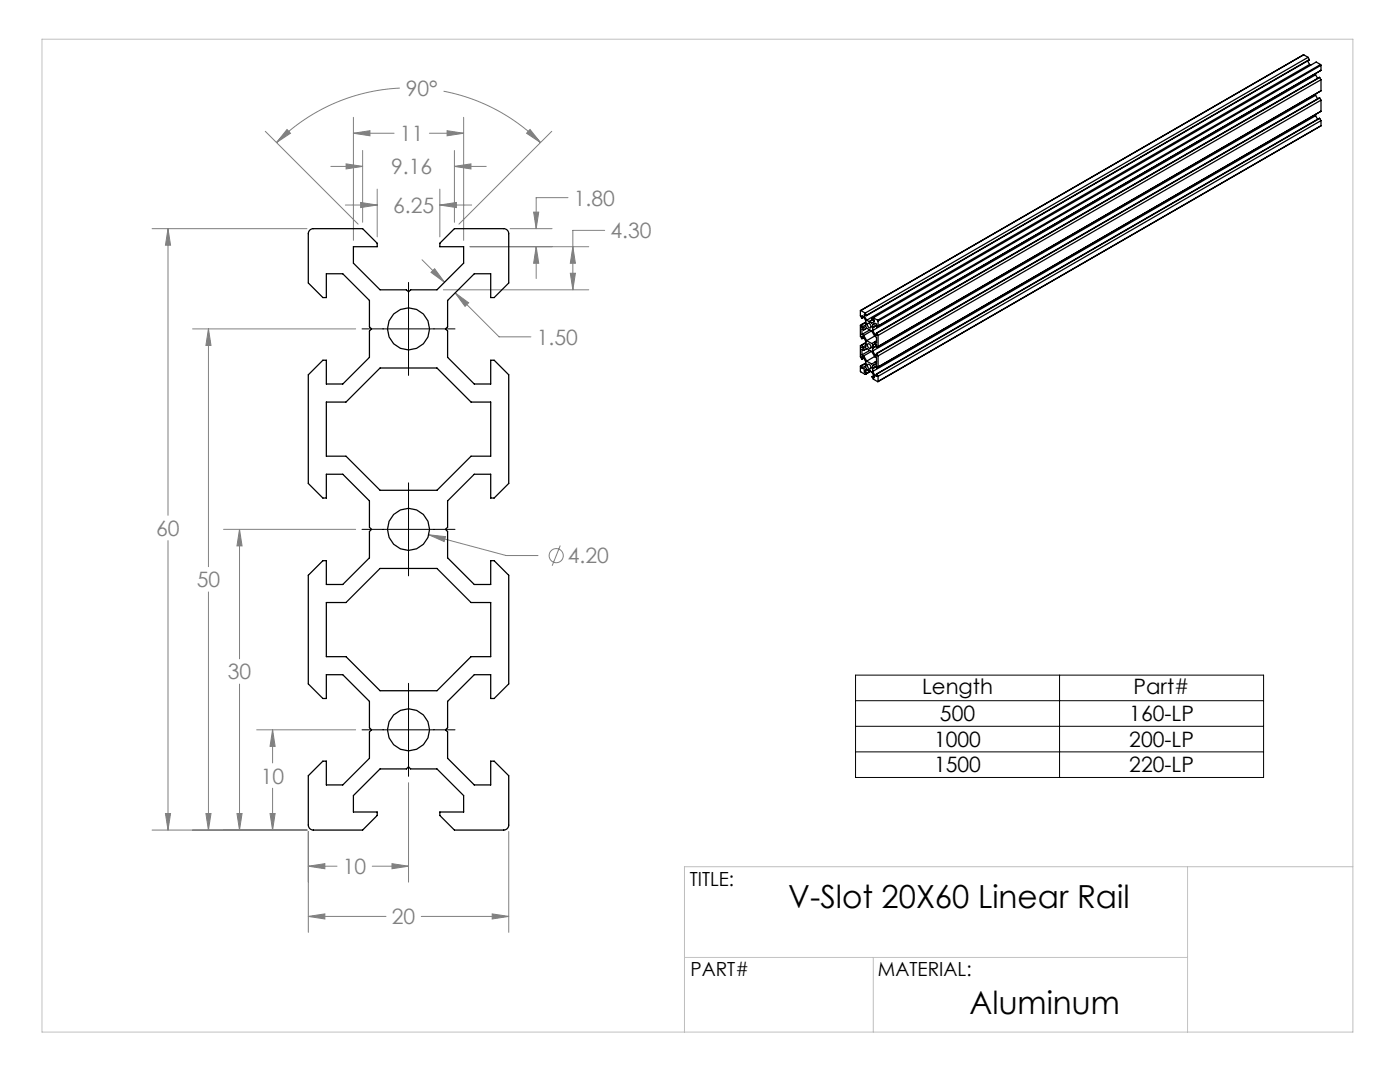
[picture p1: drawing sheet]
<svg xmlns="http://www.w3.org/2000/svg" width="279mm" height="216mm" viewBox="0 0 279 216" stroke-linecap="round" stroke-linejoin="round" font-family="sans-serif">
<g fill="none" stroke="#808080" stroke-width=".2">
<path d="M79.8 17.6a37.3 37.3 0 0 0-24.6 10.8M88.5 18.2a37.3 37.3 0 0 1 19.4 10.2M52.9 26.2l18.6 18.5M57.3 25.8l.7 .8-2.8 1.8zM66 33.2h6.4M69.1 32.7l3.3 .5-3.3 .5zM70.5 26.6l3.3-.5v1zM70.5 23.4v24.6M70.5 26.6h8.2M72.4 30v14.4M75.3 37.7v9.6M85.7 26.6h6.8"/>
<path d="M87.8 37.7v9.6M89.2 26.1l3.3 .5-3.3 .5zM90.7 33.2l3.3-.5v1zM90.7 30v14.4M90.7 33.2h6.3M92.5 23.4v24.6M105.8 25.8l2.1 2.6-2.8-1.8zM110.1 26.2l-18.5 18.5M113.4 39.4h-6.4v6.2M30.4 45.6h30.9M33.5 45.6l.5 3.3h-1zM33.5 45.6v57.2"/>
<path d="M68.9 40.9h6.4M72 40.4l3.3 .5-3.3 .5zM84.2 51.8l4.5 4.5M86.7 53.6l2 2.7-2.7-2zM87.8 40.9l3.3-.5v1zM87.8 40.9h6.3M88.5 57.8h29M90.8 58.4l2.7 2-.7 .7zM90.8 58.4l8.8 8.8h6.4M93.8 49.2h23.7M101.8 45.6h8.4M106.5 42.3h1l-.5 3.3z"/>
<path d="M107 49.2l.5 3.3h-1zM107 49.2v6.4M113.8 54.5h1l-.5 3.3zM114.3 49.2l.5 3.3h-1zM120.7 46h-6.4v11.8M38.4 65.6h32.6M41.6 65.6l.5 3.3h-1zM41.6 65.6v47.5M33.5 107.9v57.7M41.6 118.1v47.5M44.6 105.6h26.4M47.8 105.6l.5 3.3h-1z"/>
<path d="M47.8 105.6v25.9M85.6 106.7l3.3 .4-.3 1zM85.6 106.7l15.4 4.2h6.4M111.8 108.9l-1.6 4M47.8 136.5v29.1M51.2 145.6h19.8M54.4 145.6l.5 3.3h-1zM54.4 145.6v6.6M54.4 157.3v8.3M81.5 156.2v19.8M30.4 165.6h30.9M33 162.3h1l-.5 3.3z"/>
<path d="M41.1 162.3h1l-.5 3.3zM47.3 162.3h1l-.5 3.3zM53.9 162.3h1l-.5 3.3zM61.5 172.8l3.3-.5v1.1zM61.5 165.9v20.1M61.5 172.8h5.8M74.3 172.8h7.2M78.2 172.3l3.3 .5-3.3 .6zM101.5 165.9v20.1M61.5 182.9l3.3-.5v1zM61.5 182.9h15.5M84.1 182.9h17.4"/>
<path d="M98.2 182.4l3.3 .5-3.3 .5z"/>
<circle cx="111" cy="110.9" r="1.41"/>
</g>
<path d="M81.5 56.3v18.6M72.2 65.6h18.6M81.5 96.3v18.6M72.2 105.6h18.6M81.5 136.3v18.6M170.7 134.7h81.5v20.4h-81.5zM170.7 139.8h81.5M211.5 134.7v20.4M72.2 145.6h18.6M170.7 144.9h81.5M170.7 150h81.5" fill="none" stroke="#000" stroke-width=".2"/>
<path d="M8.4 7.8h261.6v198.1h-261.6zM237 172.9v33M270 172.9h-133.4v33M136.6 191h100.4M174.3 191v14.9" fill="none" stroke="#c0c0c0" stroke-width=".2"/>
<path d="M61.5 172.8l3.3-.5v1.1zM78.2 172.3l3.3 .5-3.3 .6zM61.5 182.9l3.3-.5v1zM98.2 182.4l3.3 .5-3.3 .5zM53.9 162.3h1l-.5 3.3zM54.4 145.6l.5 3.3h-1zM47.3 162.3h1l-.5 3.3zM47.8 105.6l.5 3.3h-1zM41.1 162.3h1l-.5 3.3zM41.6 65.6l.5 3.3h-1zM33 162.3h1l-.5 3.3zM33.5 45.6l.5 3.3h-1zM90.8 58.4l2.7 2-.7 .7zM86.7 53.6l2 2.7-2.7-2zM113.8 54.5h1l-.5 3.3zM114.3 49.2l.5 3.3h-1zM107 49.2l.5 3.3h-1zM106.5 42.3h1l-.5 3.3zM89.2 26.1l3.3 .5-3.3 .5zM70.5 26.6l3.3-.5v1zM69.1 32.7l3.3 .5-3.3 .5zM90.7 33.2l3.3-.5v1zM72 40.4l3.3 .5-3.3 .5zM87.8 40.9l3.3-.5v1zM105.8 25.8l2.1 2.6-2.8-1.8zM57.3 25.8l.7 .8-2.8 1.8zM85.6 106.7l3 1.4 .3-1z" fill="#808080"/>
<g fill="none" stroke="#000" stroke-width=".25">
<path d="M260.1 10.9h.1M260.2 10.9l-88.5 51.1M260.2 10.9l.9 .5M261 12.2l.4 .7M261.1 11.4l.2 .5M261.1 11.4l-88.4 51.1M261.3 11.9l-88.4 51M261.3 11.9l-88.4 51.1M261.4 12.9l-88.4 51M261.4 12.9l.2 .1M262.6 14.9l-88.4 51.1M262.6 14.9l.4 .7"/>
<path d="M262.6 14.7v.2M262.6 18.7v.3M262.6 19l-88.4 51M262.6 19l.4 .7M263.4 15.5l-88.4 51M263.4 15.5l.2 .4M263.4 15.5l-88.5 51M263.4 19.5l-88.4 51.1M263.4 19.5l.2 .5M263.4 19.5l-88.5 51M263.5 12.9l.1 .1M263.5 12.9l-88.3 51"/>
<path d="M263.5 12.9l-.8-.5-88.4 51M263.6 13l-88.4 51.1M263.6 14l-88.6 51.2M263.6 13v1M263.6 15.9v2.2M263.6 20v2.2M263.6 14l-.2 .2M263.6 15.9l-88.4 51M263.6 18.1l-88.6 51.2M263.6 18.1l-.2 .2M263.6 20l-88.4 51M262.6 22.8v.3"/>
<path d="M262.6 23.1l-88.4 51M262.6 23.1l.4 .7M263.4 23.6l-88.4 51.1M263.4 23.6l.2 .5M263.4 23.6l-88.5 51M263.6 25.1h.1M263.6 25.1l-88.4 51.1M263.6 24.1v1M263.6 22.2l-88.6 51.2M263.6 22.2l-.2 .2M263.6 24.1l-88.4 51M61.8 45.9l.7-.3h9.9l2.9 2.9v.7h-4.8v3.3l5.4 5.3h5.2l.4 .4 .4-.4h5.3l5.3-5.3v-3.3h-4.7v-.7l2.9-2.9h9.8a1 1 0 0 1 1 1v9.9l-2.9 2.9h-.7v-4.8h-3.2l-5.4 5.3v5.3l-.4 .4 .4 .4v5.3l5.4 5.3h3.2v-4.7h.7l2.9 2.9v21.7l-2.9 2.9h-.7v-4.8h-3.2l-5.4 5.3v5.3l-.4 .4 .4 .4v5.3l5.4 5.3h3.2v-4.7h.7l2.9 2.9v21.7l-2.9 2.9h-.7v-4.8h-3.2l-5.4 5.3v5.3l-.4 .4 .4 .4v5.3l5.4 5.3h3.2v-4.7h.7l2.9 2.9v9.8a1 1 0 0 1-1 1h-9.8l-2.9-2.9v-.7h4.7v-3.3l-5.3-5.3h-5.3l-.4-.4-.4 .4h-5.2l-5.4 5.3v3.3h4.8v.7l-2.9 2.9h-9.9a1 1 0 0 1-1-1v-9.8l2.9-2.9h.7v4.7h3.3l5.3-5.3v-5.3l.4-.4-.4-.4v-5.3l-5.3-5.3h-3.3v4.8h-.7l-2.9-2.9v-21.7l2.9-2.9h.7v4.7h3.3l5.3-5.3v-5.3l.4-.4-.4-.4v-5.3l-5.3-5.3h-3.3v4.8h-.7l-2.9-2.9v-21.7l2.9-2.9h.7v4.7h3.3l5.3-5.3v-5.3l.4-.4-.4-.4v-5.3l-5.3-5.3h-3.3v4.8h-.7l-2.9-2.9v-9.9z"/>
<path d="M172 72.9l-.3 .2 .1 1.1 .9 .5 1-.6-.8 .4M172 64.7v.1M172 64.7l-.3 .2v2.2l.3 .5M172 68.8v.1M172 68.8l-.3 .2v2.2l.3 .5M172 72.9h.1M172 63.5v-.5l.3 .2 .5 .8v.6v.6l-.5 .2-.3-.1M172 66.7v-1.1l.4 .2 .6-.3 1 .6 .6 1 .3 .2v1.1l-.3-.2M172 70.8v-1.1l.4 .2 .6-.3 1 .5 .6 1.1 .3 .2v1.1l-.3-.2M172 67.6v-.5l.3 .2 .5 .8v.6v.5l-.5 .3-.3-.2M172 71.7v-.5l.3 .1 .5 .9v.6v.5l-.5 .3-.3-.2M172 64.8v.5"/>
<path d="M172 68.9v.4M172 72.9v.5M172 66.7l.4 .2M172 70.8l.4 .2M172.4 66.9l.6 1.1M172.4 71l.6 1.1M172.4 63.3l-.4 .2M172.4 67.4l-.4 .2M172.4 71.5l-.4 .2M172.5 63.1l.5 .8M172.5 74.3v-.4l.5-.3 .5 .3a1.58 1.58 0 0 1 .9 1.5l-.4-.3M172.5 74.3l.4 .2"/>
<path d="M172.7 62.5l-1-.5v1l.3 .5M172.7 62.5l.2 .4M172.8 64.3l-.8 .5M172.8 64.3l-.8 .4M172.8 64.8l-.8 .5M172.8 68.4l-.8 .5M172.8 68.4l-.8 .4M172.8 68.9l-.8 .4M172.8 73l-.8 .4M172.8 72.5l-.8 .4M172.8 72.4l-.8 .5M172.8 62.9l-.3 .2"/>
<path d="M172.9 63l-.4-.3v.4M172.9 62.9v.1M173 63.9l.4 .3M173 68l1 .6 .6-.4M173 72.1l1 .5 .6-.3M173.2 64.5a.54 .54 0 0 1 .5 .3 .54 .54 0 0 1-.1 .7l-.4-.4-.1-.3zM173.2 68.6a.54 .54 0 0 1 .5 .3 .54 .54 0 0 1-.1 .6l-.4-.3-.1-.4zM173.2 72.7a.54 .54 0 0 1 .5 .3 .54 .54 0 0 1-.1 .6l-.4-.3-.1-.4zM173.3 73.8l-.8 .5M173.4 64.2h.1M173.6 65.8l-1.6 .9M173.6 69.9l-1.6 .9"/>
<path d="M173.7 74.1l-.8 .4M173.9 66l-1.5 .9M173.9 70.1l-1.5 .9M174.2 65.4v.6M174.2 69.5v.5M174.2 73.6v.5M174.2 66l.4 .8M174.2 70l.4 .9M174.2 74.1l.4 .8M174.2 63.7l-.8 .5M174.3 63.8l-.8 .4M174.3 63.4l-.3 .2 .4 .3v.3l-.4 .3-.5-.3"/>
<path d="M174.3 63.4l.9 .5M174.4 74.9l-.4 .2M174.6 67.1l-1.6 .9M174.6 71.1l-1.6 1M174.9 66.5v.4l-.3-.1M174.9 70.5v.5l-.3-.1M174.9 74.6v.5l-.3-.2M174.9 66.5h.1M174.9 70.5l.1 .1M174.9 74.6l.1 .1M174.9 72.1l-.3 .2M174.9 68l-.3 .2"/>
<path d="M174.9 65l-.7 .4M174.9 66.6l-.3 .2M174.9 69.1l-.7 .4M174.9 70.7l-.3 .2M174.9 73.1l-.7 .5M174.9 74.8l-.3 .1M175 65.2l-.1-.5-.3-.2-.4 .3v.5l.7-.4-.7 .5M175 69.3l-.1-.5-.3-.2-.4 .3v.5l.7-.4-.7 .5M175 73.4l-.1-.5-.3-.2-.4 .3v.5l.7-.4-.7 .5M175 66.5l.2 .4M175 70.6l.2 .4M175 74.7l.2 .4"/>
<path d="M175.2 63.9v.2M175.2 75.1v1.1l-.9-.5-.3-.6M175.2 64.1v1l-.2 .1M175.2 66.9v2.2l-.2 .2M175.2 71v2.2l-.2 .2M65.1 80.2h4l6.8-6.8h11.3l6.8 6.8h3.9v10.8h-3.9l-6.8 6.8h-11.3l-6.8-6.8h-4zM65.1 120.2h4l6.8-6.8h11.3l6.8 6.8h3.9v10.8h-3.9l-6.8 6.8h-11.3l-6.8-6.8h-4z"/>
<circle cx="81.5" cy="65.6" r="4.2"/>
<circle cx="81.5" cy="105.6" r="4.2"/>
<circle cx="81.5" cy="145.6" r="4.2"/>
</g>
<g font-size="6.3">
<text x="157.3" y="181.3">V-Slot 20X60 Linear Rail</text>
<text x="193.5" y="202.3">Aluminum</text>
</g>
<g font-size="4.2" fill="#808080">
<text x="81" y="19.2">90°</text>
<text x="79.8" y="28.2">11</text>
<text x="78.1" y="34.8">9.16</text>
<text x="114.5" y="41">1.80</text>
<text x="78.4" y="42.5">6.25</text>
<text x="121.8" y="47.6">4.30</text>
<text x="107.1" y="68.8">1.50</text>
<text x="31.2" y="106.9">60</text>
<text x="113.3" y="112.4">4.20</text>
<text x="39.3" y="117.2">50</text>
<text x="45.5" y="135.6">30</text>
<text x="52.1" y="156.4">10</text>
<text x="68.4" y="174.4">10</text>
<text x="78.2" y="184.5">20</text>
</g>
<g font-size="4.2">
<text x="184" y="138.4">Length</text>
<text x="187.6" y="143.9">500</text>
<text x="225.4" y="143.9">160-LP</text>
<text x="226.2" y="138.4">Part#</text>
<text x="186.4" y="149">1000</text>
<text x="225.4" y="149">200-LP</text>
<text x="186.4" y="154.1">1500</text>
<text x="225.4" y="154.1">220-LP</text>
</g>
<g font-size="3.9">
<text x="137.7" y="176.8">TITLE:</text>
<text x="137.8" y="194.8">PART#</text>
<text x="175.2" y="194.8">MATERIAL:</text>
</g>
</svg>
